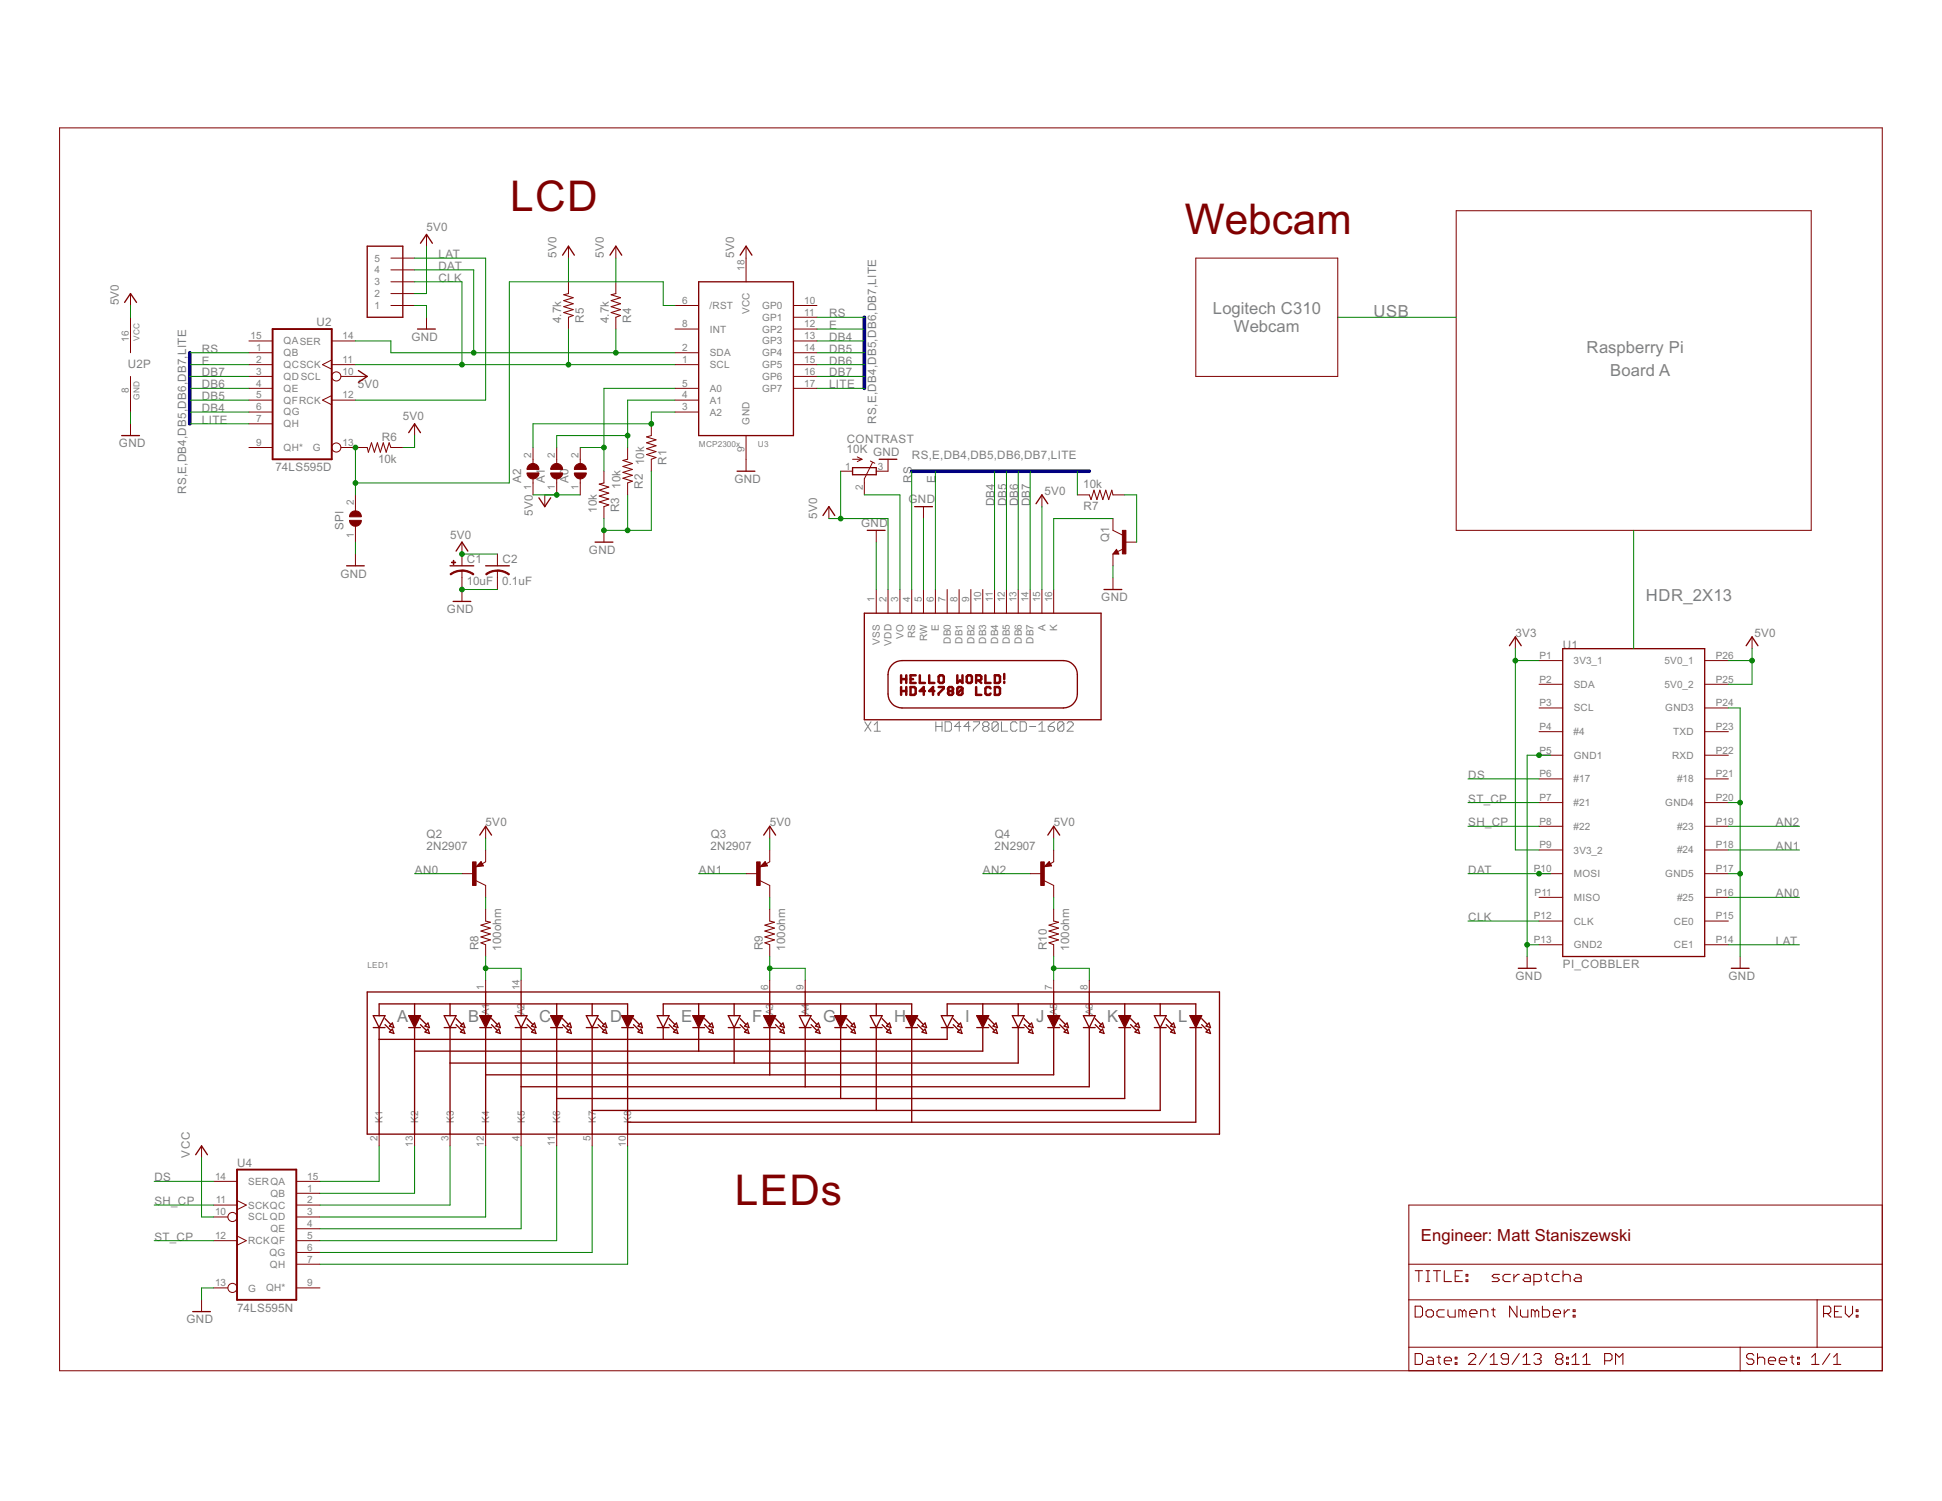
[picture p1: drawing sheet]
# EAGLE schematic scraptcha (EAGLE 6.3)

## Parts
A0  SJ  [SJ]
A1  SJ  [SJ]
A2  SJ  [SJ]
C1  10uF  CPOL-USA/3216-18R  [A/3216-18R]
C2  0.1uF  C-USC0805K  [C0805K]
CONTRAST  10K  TRIMPOTTC33X  [TC33X]
J1  1X5  [3.5MM-5P]
LED1  SEGMENT_12BAR_BICOLORAR12Z3010  [SEGMENT_BICOL_BL-AR12Z3010]
Q1  MMBT2222ALT1-NPN-SOT23-BEC  [SOT23-BEC]
Q2  2N2907  [TO92-EBC-OVAL]
Q3  2N2907  [TO92-EBC-OVAL]
Q4  2N2907  [TO92-EBC-OVAL]
R1  10k  R-US_R0805  [R0805]
R2  10k  R-US_R0805  [R0805]
R3  10k  R-US_R0805  [R0805]
R4  4.7k  R-US_R0805  [R0805]
R5  4.7k  R-US_R0805  [R0805]
R6  10k  R-US_R0805  [R0805]
R7  10k  R-US_R0805  [R0805]
R8  100ohm  R-US_0204/5  [0204/5]
R9  100ohm  R-US_0204/5  [0204/5]
R10  100ohm  R-US_0204/5  [0204/5]
SPI  SJ  [SJ]
U1  PI_COBBLER  [2X13_HDR]
U2  74LS595D  [SO16]
U3  MCP2300X/SO  [SO18W]
U4  74LS595N  [DIL16]
X1  HD44780LCD-1602  [LCD1602]

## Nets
AN0: Q2.B U1.P16(#25)
AN1: Q3.B U1.P18(#24)
AN2: Q4.B U1.P19(#23)
CLK: J1.3 R5.1 U1.P12(CLK) U2.11(SCK) U3.1(SCL)
DAT: J1.4 R4.1 U1.P10(MOSI) U2.14(SER) U3.2(SDA)
DB4: U2.6(QG) U3.13(GP3) X1.11(DB4)
DB5: U2.5(QF) U3.14(GP4) X1.12(DB5)
DB6: U2.4(QE) U3.15(GP5) X1.13(DB6)
DB7: U2.3(QD) U3.16(GP6) X1.14(DB7)
DS: U1.P6(#17) U4.14(SER)
E: U2.2(QC) U3.12(GP2) X1.6(E)
GND: C1.- C2.2 CONTRAST.3(E) J1.1 Q1.E R1.1 R2.1 R3.1 SPI.1 U1.P5(GND1) U1.P13(GND2) U1.P17(GND5) U1.P20(GND4) U1.P24(GND3) U2.8(GND) U3.9(GND) U4.13(G) X1.1(VSS) X1.5(RW)
LAT: J1.5 U1.P14(CE1) U2.12(RCK)
LITE: R7.1 U2.7(QH) U3.17(GP7)
N$1: A0.2 R3.2 U3.5(A0)
N$2: A1.2 R2.2 U3.4(A1)
N$3: A2.2 R1.2 U3.3(A2)
N$4: Q2.C R8.2
N$5: LED1.1(A1) LED1.14(A2) R8.1
N$6: R6.2 SPI.2 U2.13(G) U3.6(/RST)
N$7: Q1.C X1.16(K)
N$8: LED1.2(K1) U4.15(QA)
N$9: Q1.B R7.2
N$10: CONTRAST.2(S) X1.3(VO)
N$11: Q3.C R9.2
N$12: LED1.6(A3) LED1.9(A4) R9.1
N$13: LED1.13(K2) U4.1(QB)
N$14: Q4.C R10.2
N$15: LED1.7(A5) LED1.8(A6) R10.1
N$16: LED1.3(K3) U4.2(QC)
N$17: LED1.12(K4) U4.3(QD)
N$18: LED1.4(K5) U4.4(QE)
N$19: LED1.11(K6) U4.5(QF)
N$20: LED1.5(K7) U4.6(QG)
N$21: LED1.10(K8) U4.7(QH)
RS: U2.1(QB) U3.11(GP1) X1.4(RS)
SH_CP: U1.P8(#22) U4.11(SCK)
ST_CP: U1.P7(#21) U4.12(RCK)
VCC: A0.1 A1.1 A2.1 C1.+ C2.1 CONTRAST.1(A) J1.2 Q2.E Q3.E Q4.E R4.2 R5.2 R6.1 U1.P1(3V3_1) U1.P9(3V3_2) U1.P25(5V0_2) U1.P26(5V0_1) U2.10(SCL) U2.16(VCC) U3.18(VCC) U4.10(SCL) X1.2(VDD) X1.15(A) ; supply symbol labelled 5V0, 3V3
Unconnected: U1.P2(SDA) U1.P3(SCL) U1.P4(#4) U1.P11(MISO) U1.P15(CE0) U1.P21(#18) U1.P22(RXD) U1.P23(TXD) U2.9(QH*) U2.15(QA) U3.8(INT) U3.10(GP0) U4.9(QH*) X1.7(DB0) X1.8(DB1) X1.9(DB2) X1.10(DB3)

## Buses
RS,E,DB4,DB5,DB6,DB7,LITE

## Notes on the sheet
- LCD
- Webcam
- Logitech C310
  Webcam
- Raspberry Pi
- Board A
- LEDs
- Engineer: Matt Staniszewski

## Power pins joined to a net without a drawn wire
GND: U4.8(GND)
VCC: U4.16(VCC)
